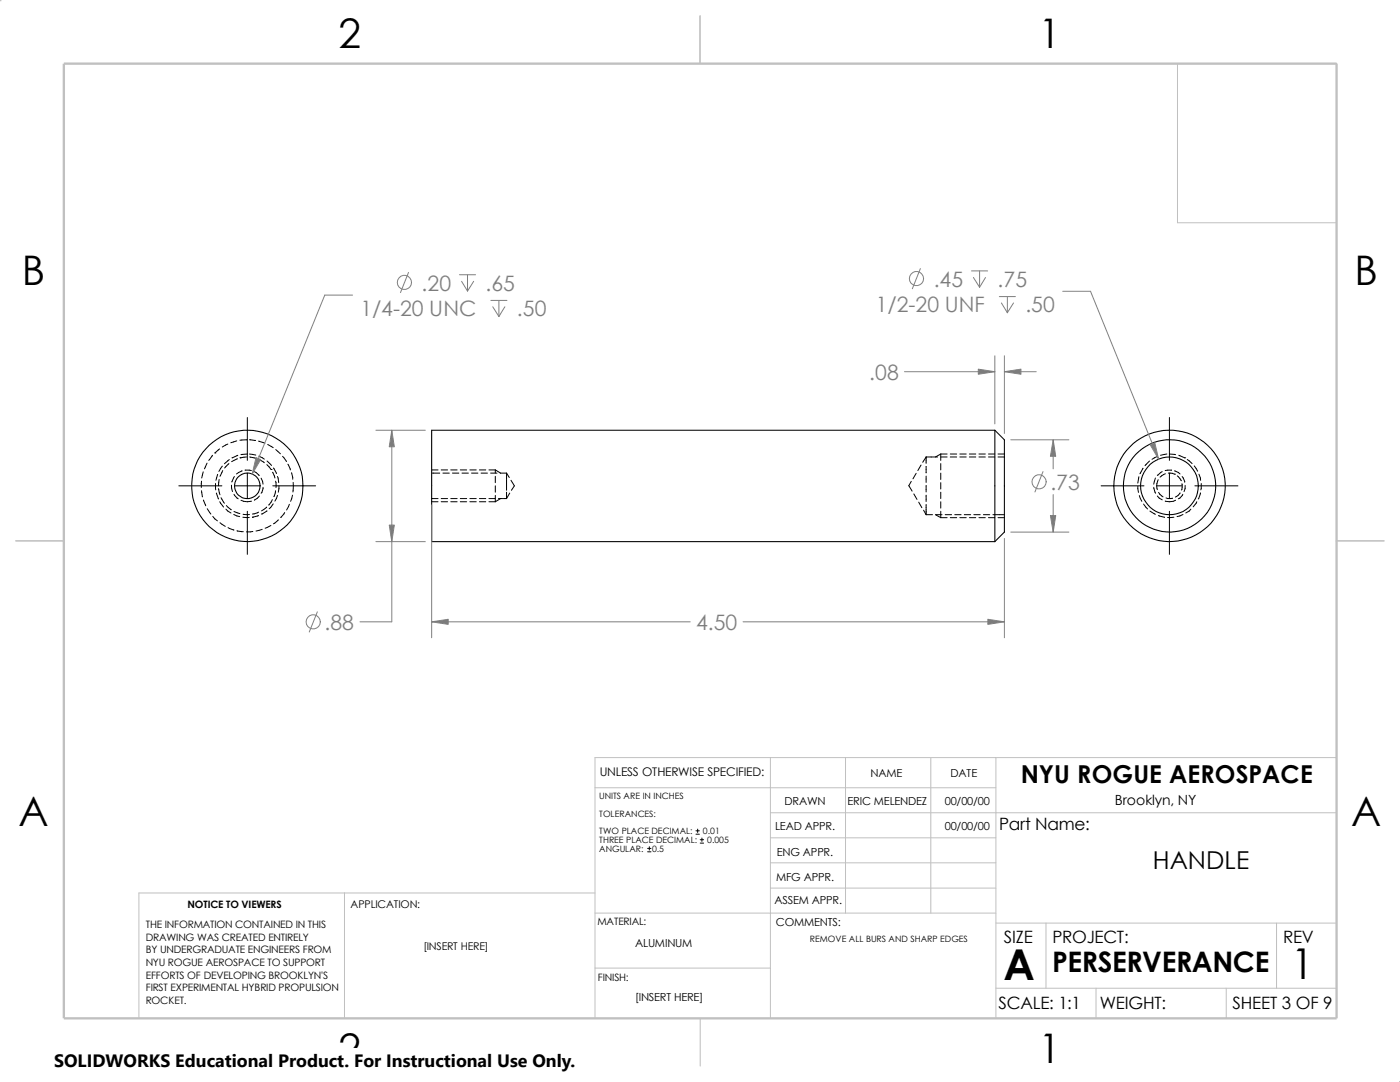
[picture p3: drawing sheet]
<svg xmlns="http://www.w3.org/2000/svg" width="279mm" height="216mm" viewBox="0 0 279 216" stroke-linecap="round" stroke-linejoin="round" font-family="sans-serif">
<g fill="none" stroke="#c0c0c0" stroke-width=".2">
<path d="M0 -.1l.2 .3M0 -.1v.3M.1 -.1l-.2 .2M-.1 0h.3M228.6 12.7h38.1v38.1M235 12.7v31.7h31.7M118.7 157.2h80.1M153.8 151.2v52M168.7 151.2v31M185.8 151.2v31M198.8 151.2v52M266.7 151.2h-148v52"/>
<path d="M68.7 178.2v25M118.7 178.2h-91v25M153.8 177.2h45M153.8 172.2h45M153.8 162.2h112.9M153.8 167.2h45M118.7 182.2h80.1M118.7 193.2h35.1M198.8 184.2h67.9M198.8 197.2h67.9M208.7 184.2v13M218.7 197.2v6"/>
<path d="M244.7 197.2v6M254.8 184.2v13M279.3 215.9h.1M279.3 215.8l.1 .1M279.4 215.8v.1M279.4 215.9h.1"/>
</g>
<path d="M139.7 3.2v9.5M139.7 3.1v9.6M3.1 107.9h9.6M266.7 107.9h9.5M139.7 203.2v9.5" fill="none" stroke="#c0c0c0" stroke-width=".21"/>
<path d="M12.7 12.7h254v190.5h-254z" fill="none" stroke="#c0c0c0" stroke-width=".47"/>
<g fill="none" stroke="#000" stroke-width=".2">
<path d="M35.7 96.9h8.6M40.2 97.9l.2 1.2M40.2 96v1.3M40.6 94.1l-.3 1.3M40.6 99.8l.5 1.1M41.3 92.4l-.5 1.2M42.4 90.8l-.7 1.1M42.9 90.4h.1M43 96.5l.1 1.2M43.2 98.4l.4 1.2M43.4 94.7l-.3 1.1M43.6 97.5l.3 1.2"/>
<path d="M43.7 95.7l-.1 1.2M43.8 89.6l-.9 .8M44.1 99.3l.7 1.1M44.4 93l-.7 1.1M44.4 93.9l-.5 1.1M45.5 88.6l-1.1 .6M45.7 92.5l-.9 .9M45.8 91.7l-1 .8M46.2 96.8l.2 1.3M46.7 98.6l.8 .9M46.8 95.1l-.5 1.1M46.8 96.9h5.1"/>
<path d="M47.2 88l-1.1 .3M47.3 91.5l-1.1 .6M47.5 90.8l-1.2 .6M47.9 91.4h.1M48.1 99.8a2.77 2.77 0 0 0 2.1 .2M48.3 93.9l-1.1 .7M48.9 93.8l1.3 .1M49.1 87.8h.1M49.1 87.8h-1.2M49.2 91.2l-1.3 .2M49.4 90.6l-1.3 .1M49.4 83.3v8.6"/>
<path d="M49.4 94.4v5.1M49.8 87.8l1.2 .1M49.8 90.6l1.3 .2M49.8 91.2l1.3 .2M50.8 94.1l.9 .8M51.6 91.7l1.1 .6M51.6 88l1.3 .4M51.6 91l1.1 .6M51.8 99l-1 .8M52.1 95.4l.4 1.2M52.5 97.2l-.4 1.2M53.3 92.7l.8 1"/>
<path d="M53.3 92l.9 .9M53.4 88.7l1.1 .6M54.1 93.7h.1M54.4 99.7l-.8 1.1M54.4 94.2l.5 1.2M54.4 96.9h8.6M54.6 93.4l.6 1.1M55 96l.1 1.3M55 97.9l-.3 1.2M55 89.7l1 .9M55.4 98.8l-.5 1.2M55.4 95.1l.2 1.2"/>
<path d="M55.7 96.9l-.2 1.3M56.4 91.1l.7 .9M57.1 92v.1M57.4 92.6l.6 1.2M58.2 94.4l.2 1.2M58.4 98.8l-.4 1.2M58.5 96.3v1.9M86.1 94.4h1.7M86.1 99.5h1.3M86.1 93.8h1.3M88.1 99.5h1.2M88.1 93.8h1.2"/>
<path d="M88.4 94.4h1.3M90 99.5h1.2M90 93.8h1.2M90.3 94.4h1.3M91.9 99.5h1.2M91.9 93.8h1.2M92.2 94.4h1.3M93.8 99.5h1.2M93.8 93.8h1.2M94.1 94.4h1.3M95.7 99.5h1.2M95.7 93.8h1.2"/>
<path d="M96 94.4h1.3M97.6 99.5h1.2M97.6 93.8h1.2M97.9 94.4h1.3M98.8 93.8l1.1 .6M98.8 93.8v.6M98.8 95v1.3M98.8 96.9v1.3M98.8 98.8v1.3M99.5 99.5h1.6M99.8 94.4h1.3M99.9 99.5l-1.1 .6"/>
<path d="M101.1 94.4v3.4M101.1 98.2v1.3M101.1 94.4l.5 .9M101.7 98.4l-.6 1.1M102 95.8l.7 1.1-.6 .9M181.4 96.9l.6 1.1M181.9 96.1l-.5 .8M182.4 98.6l.6 1.1M182.8 94.4l-.6 1.1M183.8 92.8l-.6 1.1M184.8 91.2v1.3M184.8 93.1v1.3"/>
<path d="M184.8 95v1.3M184.8 96.9v1.3M184.8 98.8v1.3M184.8 91.2h2.3M184.8 91.2l-.7 1M187.7 91.2h1.3M187.7 90.6h1.3M187.7 90.6l-1 .6M187.7 90.6v1.3M187.7 92.5v1.3M187.7 94.4v1.3M187.7 96.3v1.3"/>
<path d="M187.7 98.2v1.3M189.7 91.2h1.2M189.7 90.6h1.2M191.6 91.2h1.2M191.6 90.6h1.2M193.5 91.2h1.2M193.5 90.6h1.2M195.4 91.2h1.2M195.4 90.6h1.2M197.3 91.2h1.2M197.3 90.6h1.2M199.2 91.2h1.2"/>
<path d="M199.2 90.6h1.2M219.8 96.9h8.5M227.1 97l.1 1.3M227.3 95.1l-.2 1.3M227.4 98.9l.5 1.1M228.1 93.5l-.6 1M228.1 93.4v.1M229.4 92l-.9 .9M230.3 97.2l.3 1.2M230.6 95.4l-.3 1.2M230.8 96.9l.2 .8M230.8 96.9h5.1"/>
<path d="M231 99l.9 .7M231 91.1l-1.1 .6M231.1 95.7l-.3 1.2M231.2 98.3l.9 .8M231.9 94.1l-.9 .8M232.6 94.5l-1.1 .7M232.7 99.4l.3 .1 1-.1M232.9 90.6l-1.3 .2M233.2 94.4l1.2 .2M233.4 90.6l1.2 .1M233.4 83.3v8.6M233.4 94.4v5.1"/>
<path d="M233.8 93.8l-1.3 .1M234.4 94.6h.1M234.4 93.9l1.1 .7M234.6 99.8a2.77 2.77 0 0 1-2.1 .2M234.9 95l.9 .9M235.2 90.8l1.2 .6M235.5 98.3l-.3 .5-.6 .4M235.9 96.5l-.1 1.3M235.9 95.1l.5 1.1M236.1 98.6l-.6 .8-.3 .1M236.4 91.4h.1M236.5 96.9v.6l-.2 .6"/>
<path d="M236.9 91.7l1 .8M238.3 93l.7 1M238.5 96.9h8.6M239.3 94.6l.3 1.2M239.6 98.3l-.5 1.3M239.7 96.5l-.1 1.2M41.4 101.5l.7 1.1M42.5 103l.9 .9M43.9 100.1l.7 1.1M43.9 104.3l1.1 .7M45.1 101.6l1 .8M45.2 100.9l.9 .8"/>
<path d="M45.5 105.3l1.2 .4M46.7 102.7l1.1 .4M46.7 102.1l1.2 .4M47.3 105.9l1.3 .2M48.5 103.2l1.2 .1M48.5 102.6l1.3 .1M49.4 102v8.6M50.4 103.2h.1M50.5 106l-1.3 .1M51.6 102.2l-1.2 .4M51.6 102.9l-1.2 .3M52.3 105.6l-1.2 .4"/>
<path d="M53.2 101.2l-1 .7M53.3 101.9l-1.1 .7M54.1 104.9l-1.2 .5M54.5 100.5l-.8 1M55.5 103.7l-.9 .8M56.8 102.3l-.8 1M57.7 100.6l-.5 1.2M86.1 100.1h1.3M88.1 100.1h1.2M90 100.1h1.2M91.9 100.1h1.2M93.8 100.1h1.2"/>
<path d="M95.7 100.1h1.2M97.6 100.1h1.2M183.3 100.2l.7 1.1M184.3 101.8l.5 .9M184.8 100.7v2M184.8 102.7h1.3M186.7 102.7l1 .6M186.7 102.7h1.3M187.7 103.3h1.3M187.7 100.1v1.3M187.7 102v1.3M188.6 102.7h1.3"/>
<path d="M189.7 103.3h1.2M190.5 102.7h1.3M191.6 103.3h1.2M192.4 102.7h1.3M193.5 103.3h1.2M194.4 102.7h1.2M195.4 103.3h1.2M196.3 102.7h1.2M197.3 103.3h1.2M198.2 102.7h2.2M199.2 103.3h1.2M228.2 100.6l.8 1"/>
<path d="M229.5 102l1.1 .6M231.2 102.9l1.2 .3M233.4 102v8.6M234.3 103.2l-1.3 .1M236.1 102.7l-1.2 .4M237.7 101.6l-.4 .4-.7 .4M238.8 100.1l-.7 1M129.2 170h.7M129.2 169.3h.7M129.6 169v.6M138.9 166.5h.7M138.9 165.8h.7"/>
<path d="M139.2 165.4v.7M139.7 168.2h.7M139.7 167.6h.7M140.1 167.2v.7"/>
</g>
<g fill="none" stroke="#000" stroke-width=".21">
<path d="M198.5 85.9h-112.4v22.2h112.4M198.5 85.9l1.9 1.9v18.4l-1.9 1.9M198.5 85.9v22.2"/>
<circle cx="49.3" cy="96.9" r="11.1"/>
<circle cx="49.4" cy="96.9" r="2.54"/>
<circle cx="233.4" cy="97" r="5.7"/>
<circle cx="233.4" cy="96.9" r="9.2"/>
<circle cx="233.4" cy="96.9" r="11.1"/>
</g>
<g fill="none" stroke="#808080" stroke-width=".2">
<path d="M70.4 58.9h-5.6l-14.5 35.7M81.5 54.4l-1.6 4M91.7 54.8h3.2M92.1 56.1l1.2 2M93.3 54.8v3.3M94.5 56.1l-1.2 2M98 59.9h3.2M99.6 59.9v3.3M183.7 53.6l-1.6 4M193.9 54.1h3.2M194.3 55.4l1.2 1.9M195.5 54.1v3.2"/>
<path d="M196.7 55.4l-1.2 1.9M199.4 59.2h3.2M201 59.2v3.2M212.1 58.1h5.5l13.6 33.5M98.3 61.2l1.3 2M100.8 61.2l-1.2 2M180.5 74.2h18M198.5 71v13.6M199.9 60.5l1.1 1.9M200.4 71v15.5M200.4 74.2h6.4M202.3 60.5l-1.3 1.9"/>
<path d="M75 85.9h9.9M78.2 85.9v38.2h-6.4M201.7 87.8h11.6M208.2 94.1l-1.7 4.1M210.2 87.8v5.8M210.2 98.7v7.5M75 108.1h9.9M86.1 100.8v26.5M200.4 107.4v19.9M201.7 106.2h11.6M63.3 122.1l-1.6 4M86.1 124.1h51.7"/>
<path d="M148.3 124.1h52.1"/>
<circle cx="80.7" cy="56.3" r="1.41"/>
<circle cx="182.9" cy="55.6" r="1.41"/>
<circle cx="207.4" cy="96.1" r="1.41"/>
<circle cx="62.5" cy="124.1" r="1.41"/>
</g>
<g fill="#808080" stroke="#808080" stroke-width=".2">
<path d="M86.1 124.1l3.4-.5v1z"/>
<path d="M197.1 123.6l3.3 .5-3.3 .5z"/>
<path d="M195.2 73.7l3.3 .5-3.3 .5z"/>
<path d="M200.4 74.2l3.4-.5v1z"/>
<path d="M78.2 85.9l.5 3.3h-1z"/>
<path d="M77.7 104.8h1l-.5 3.3z"/>
<path d="M209.6 102.9h1.1l-.5 3.3z"/>
<path d="M210.2 87.8l.5 3.3h-1.1z"/>
<path d="M229.5 88.7l1-.4 .7 3.3z"/>
<path d="M51.1 91.3l.9 .4-1.7 2.9z"/>
</g>
<path d="M10.8 209.2h104.1v6.7h-104.1z" fill="#fff"/>
<g font-size="8.5">
<text x="200.3" y="195.5">A</text>
<text x="257.6" y="195.3">1</text>
</g>
<g font-size="8.1">
<text x="67.6" y="9.7">2</text>
<text x="207.3" y="9.7">1</text>
<text x="4.4" y="56.9">B</text>
<text x="270.3" y="56.9">B</text>
<text x="3.7" y="164.9">A</text>
<text x="269.6" y="164.9">A</text>
<text x="67.6" y="212.1">2</text>
<text x="207.3" y="212.1">1</text>
</g>
<text font-size="5.6" x="210" y="193.9">PERSERVERANCE</text>
<g font-size="4.9">
<text x="203.7" y="156.2">NYU ROGUE AEROSPACE</text>
<text x="230" y="173.5">HANDLE</text>
</g>
<g font-size="4.2" fill="#808080">
<text x="84.1" y="58">.20</text>
<text x="96.9" y="58">.65</text>
<text x="186.3" y="57.2">.45</text>
<text x="199.1" y="57.2">.75</text>
<text x="71.9" y="63.1">1/4-20 UNC</text>
<text x="103.2" y="63.1">.50</text>
<text x="174.8" y="62.3">1/2-20 UNF</text>
<text x="204.6" y="62.3">.50</text>
<text x="173.5" y="75.9">.08</text>
<text x="209.6" y="97.7">.73</text>
<text x="64.8" y="125.7">.88</text>
<text x="138.9" y="125.7">4.50</text>
</g>
<text font-size="3.6" x="10.8" y="213">SOLIDWORKS Educational Product. For Instructional Use Only.</text>
<g font-size="3.4">
<text x="199.4" y="165.6">Part Name:</text>
<text x="200.4" y="188.1">SIZE</text>
<text x="210.1" y="188.1">PROJECT:</text>
<text x="256.1" y="188.1">REV</text>
<text x="199.3" y="201.3">SCALE: 1:1</text>
<text x="219.5" y="201.3">WEIGHT:</text>
<text x="246" y="201.4">SHEET 3 OF 9</text>
</g>
<text font-size="2.8" x="222.5" y="160.6">Brooklyn, NY</text>
<text font-size="2.4" x="119.7" y="154.9">UNLESS OTHERWISE SPECIFIED:</text>
<g font-size="2.2">
<text x="173.7" y="155">NAME</text>
<text x="189.7" y="155">DATE</text>
<text x="156.5" y="160.6">DRAWN</text>
<text x="169.1" y="160.6">ERIC MELENDEZ</text>
<text x="188.6" y="160.6">00/00/00</text>
<text x="154.7" y="165.6">LEAD APPR.</text>
<text x="188.6" y="165.6">00/00/00</text>
<text x="155" y="170.9">ENG APPR.</text>
<text x="154.9" y="175.7">MFG APPR.</text>
<text x="154.6" y="180.4">ASSEM APPR.</text>
<text x="154.9" y="184.9">COMMENTS:</text>
<text x="126.7" y="188.9">ALUMINUM</text>
<text x="126.7" y="199.8">[INSERT HERE]</text>
</g>
<g font-size="2.1">
<text x="70" y="181.2">APPLICATION:</text>
<text x="84.5" y="189.7">[INSERT HERE]</text>
</g>
<g font-size="2">
<text x="29.1" y="185.2">THE INFORMATION CONTAINED IN THIS</text>
<text x="37.4" y="181.2">NOTICE TO VIEWERS</text>
<text x="119.3" y="184.6">MATERIAL:</text>
<text x="29.1" y="187.7">DRAWING WAS CREATED ENTIRELY</text>
<text x="29.1" y="190.2">BY UNDERGRADUATE ENGINEERS FROM</text>
<text x="29.1" y="192.7">NYU ROGUE AEROSPACE TO SUPPORT</text>
<text x="29.1" y="195.3">EFFORTS OF DEVELOPING BROOKLYN'S</text>
<text x="29.1" y="197.8">FIRST EXPERIMENTAL HYBRID PROPULSION</text>
<text x="119.3" y="195.7">FINISH:</text>
<text x="29.1" y="200.3">ROCKET.</text>
</g>
<g font-size="1.7">
<text x="119.6" y="159.4">UNITS ARE IN INCHES</text>
<text x="119.6" y="163">TOLERANCES:</text>
<text x="119.6" y="166.5">TWO PLACE DECIMAL:</text>
<text x="140.3" y="166.5">0.01</text>
<text x="119.6" y="168.3">THREE PLACE DECIMAL:</text>
<text x="119.6" y="170">ANGULAR:</text>
<text x="130.1" y="170">0.5</text>
<text x="141.1" y="168.3">0.005</text>
<text x="161.6" y="187.9">REMOVE ALL BURS AND SHARP EDGES</text>
</g>
</svg>
